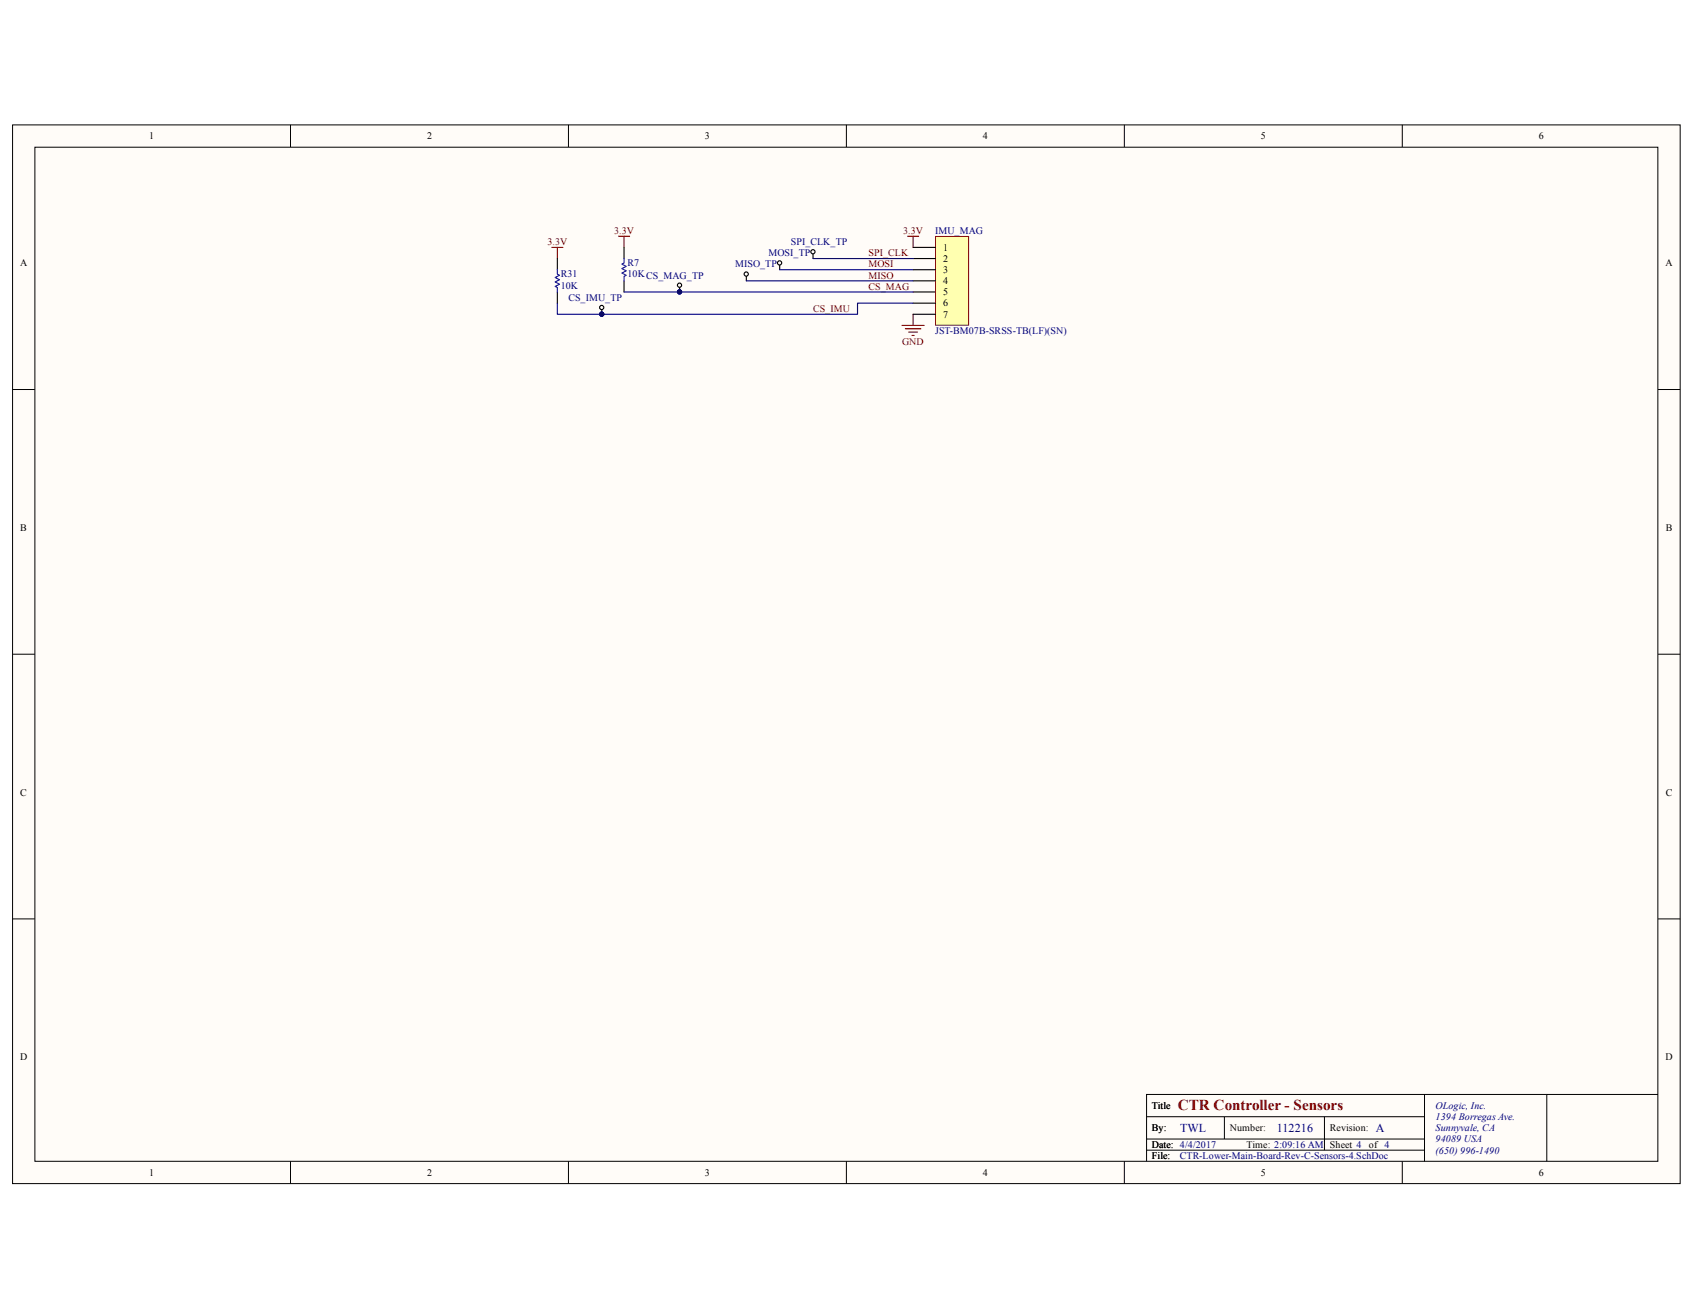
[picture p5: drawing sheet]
<svg xmlns="http://www.w3.org/2000/svg" width="279mm" height="216mm" viewBox="0 0 279 216" stroke-linecap="round" stroke-linejoin="round" font-family="sans-serif">
<path d="M2.1 20.7h275.2v174.7h-275.2z" fill="#fffcf8"/>
<path d="M2.1 20.6h275.2v174.8h-275.2z" fill="none" stroke="#000" stroke-width=".17"/>
<path d="M5.8 24.3h267.8v167.4h-267.8z" fill="#fffcf8"/>
<g fill="none" stroke="#000" stroke-width=".17">
<path d="M5.8 24.3h267.8v167.4h-267.8zM47.9 20.6v3.7M93.8 20.6v3.7M139.7 20.6v3.7M185.6 20.6v3.7M231.4 20.6v3.7M2.1 64.3h3.6M273.6 64.3h3.7M2.1 108h3.6M273.6 108h3.7M2.1 151.7h3.6M273.6 151.7h3.7"/>
<path d="M47.9 191.7v3.7M93.8 191.7v3.7M139.7 191.7v3.7M185.6 191.7v3.7M189.2 184.3h45.9M189.2 189.8h45.9M189.2 188h45.9M202.1 184.3v3.7M218.6 184.3v5.5M231.4 191.7v3.7M235.1 180.7v11M255.3 180.7h-66.1v11"/>
<path d="M273.6 180.7h-18.3v11"/>
</g>
<path d="M102.1 39h1.8M103 39v1.8M149.8 39h1.8M150.7 39v1.8M91.1 40.8h1.8M92 40.8v1.9M148.9 53.7h3.6M149.4 54.3h2.6M150 54.8h1.4M150.5 55.4h.4M150.7 51.9v1.8" fill="none" stroke="#800000" stroke-width=".18"/>
<g fill="none" stroke="#000" stroke-width=".18">
<path d="M92 42.7v1.8M92 48.2v1.8M99.3 51.1v.8M103 40.8v1.9M103 46.4v1.8M112.2 47.5v.7M123.2 45.6v.8M128.7 43.8v.7M134.2 41.9v.8"/>
<circle cx="99.3" cy="50.8" r=".35"/>
<circle cx="112.1" cy="47.1" r=".35"/>
<circle cx="123.2" cy="45.2" r=".35"/>
<circle cx="128.7" cy="43.4" r=".35"/>
<circle cx="134.2" cy="41.6" r=".35"/>
</g>
<path d="M92 44.5v.8l.3 .1-.7 .4 .7 .4-.7 .3 .7 .4-.7 .4 .4 .2v.7M103 42.7v.7l-.4 .2 .8 .4-.8 .3 .8 .4-.8 .4 .8 .3-.4 .2v.8" fill="none" stroke="#00f" stroke-width=".18"/>
<g fill="#000080" stroke="#000080" stroke-width=".17">
<circle cx="99.3" cy="51.9" r=".35"/>
<circle cx="112.1" cy="48.2" r=".35"/>
</g>
<path d="M154.4 39.1h5.5v14.6h-5.5z" fill="#ffffb0"/>
<path d="M154.4 39h5.5v14.7h-5.5z" fill="none" stroke="#800000" stroke-width=".17"/>
<path d="M150.7 40.8h3.7M150.7 42.7h3.7M150.7 44.5h3.7M150.7 46.4h3.7M150.7 48.2h3.7M150.7 50h3.7M150.7 51.9h3.7" fill="none" stroke="#000" stroke-width=".18"/>
<path d="M92 50v1.9h49.5v-1.9h9.2M103 48.2h47.7M123.2 46.4h27.5M128.7 44.5h22M134.2 42.7h16.5" fill="none" stroke="#000080" stroke-width=".18"/>
<g fill="#000080" stroke="#000080" stroke-width=".17">
<circle cx="112.1" cy="48.2" r=".35"/>
<circle cx="99.3" cy="51.9" r=".35"/>
</g>
<text font-size="2.5" fill="#800000" x="194.4" y="183.2">CTR Controller - Sensors</text>
<g font-size="2" fill="#000080">
<text x="194.7" y="186.9">TWL</text>
<text x="210.7" y="186.9">112216</text>
<text x="227.1" y="186.9">A</text>
</g>
<g font-size="1.7">
<text x="24.6" y="23">1</text>
<text x="70.5" y="23">2</text>
<text x="116.3" y="23">3</text>
<text x="162.2" y="23">4</text>
<text x="208.1" y="23">5</text>
<text x="253.9" y="23">6</text>
<text x="155.7" y="41.4">1</text>
<text x="3.3" y="43.9">A</text>
<text x="155.7" y="43.2">2</text>
<text x="155.7" y="45.1">3</text>
<text x="155.7" y="46.9">4</text>
<text x="274.9" y="43.9">A</text>
<text x="155.7" y="48.8">5</text>
<text x="155.7" y="50.6">6</text>
<text x="155.7" y="52.5">7</text>
<text x="3.3" y="87.6">B</text>
<text x="274.9" y="87.6">B</text>
<text x="3.3" y="131.3">C</text>
<text x="274.9" y="131.3">C</text>
<text x="3.3" y="175">D</text>
<text x="274.9" y="175">D</text>
<text x="190.1" y="183.1">Title</text>
<text x="190.1" y="186.7">By:</text>
<text x="190.1" y="189.5">Date: 4/4/2017</text>
<text x="190.1" y="191.3">File:</text>
<text x="190.1" y="189.5">Date:</text>
<text x="203" y="186.7">Number:</text>
<text x="205.7" y="189.5">Time: 2:09:16 AM</text>
<text x="219.5" y="186.7">Revision:</text>
<text x="219.5" y="189.5">Sheet 4</text>
<text x="225.9" y="189.5">of 4</text>
<text x="24.6" y="194.1">1</text>
<text x="70.5" y="194.1">2</text>
<text x="116.3" y="194.1">3</text>
<text x="162.2" y="194.1">4</text>
<text x="208.1" y="194.1">5</text>
<text x="253.9" y="194.1">6</text>
</g>
<g font-size="1.7" fill="#800000">
<text x="90.3" y="40.5">3.3V</text>
<text x="101.3" y="38.7">3.3V</text>
<text x="149" y="38.7">3.3V</text>
<text x="143.3" y="42.3">SPI_CLK</text>
<text x="143.3" y="44.2">MOSI</text>
<text x="143.3" y="46">MISO</text>
<text x="143.3" y="47.8">CS_MAG</text>
<text x="134.2" y="51.5">CS_IMU</text>
<text x="148.9" y="57">GND</text>
</g>
<g font-size="1.7" fill="#000080">
<text x="130.5" y="40.5">SPI_CLK_TP</text>
<text x="154.3" y="38.7">IMU_MAG</text>
<text x="92.5" y="45.8">R31</text>
<text x="92.5" y="47.7">10K</text>
<text x="103.5" y="44">R7</text>
<text x="103.5" y="45.8">10KCS_MAG_TP</text>
<text x="121.3" y="44.2">MISO_TP</text>
<text x="126.8" y="42.3">MOSI_TP</text>
<text x="93.8" y="49.7">CS_IMU_TP</text>
<text x="154.3" y="55.2">JST-BM07B-SRSS-TB(LF)(SN)</text>
<text x="236.9" y="183.1">OLogic, Inc.</text>
<text x="236.9" y="184.9">1394 Borregas Ave.</text>
<text x="194.7" y="191.3">CTR-Lower-Main-Board-Rev-C-Sensors-4.SchDoc</text>
<text x="236.9" y="186.7">Sunnyvale, CA</text>
<text x="236.9" y="188.6">94089 USA</text>
<text x="236.9" y="190.4">(650) 996-1490</text>
</g>
</svg>
